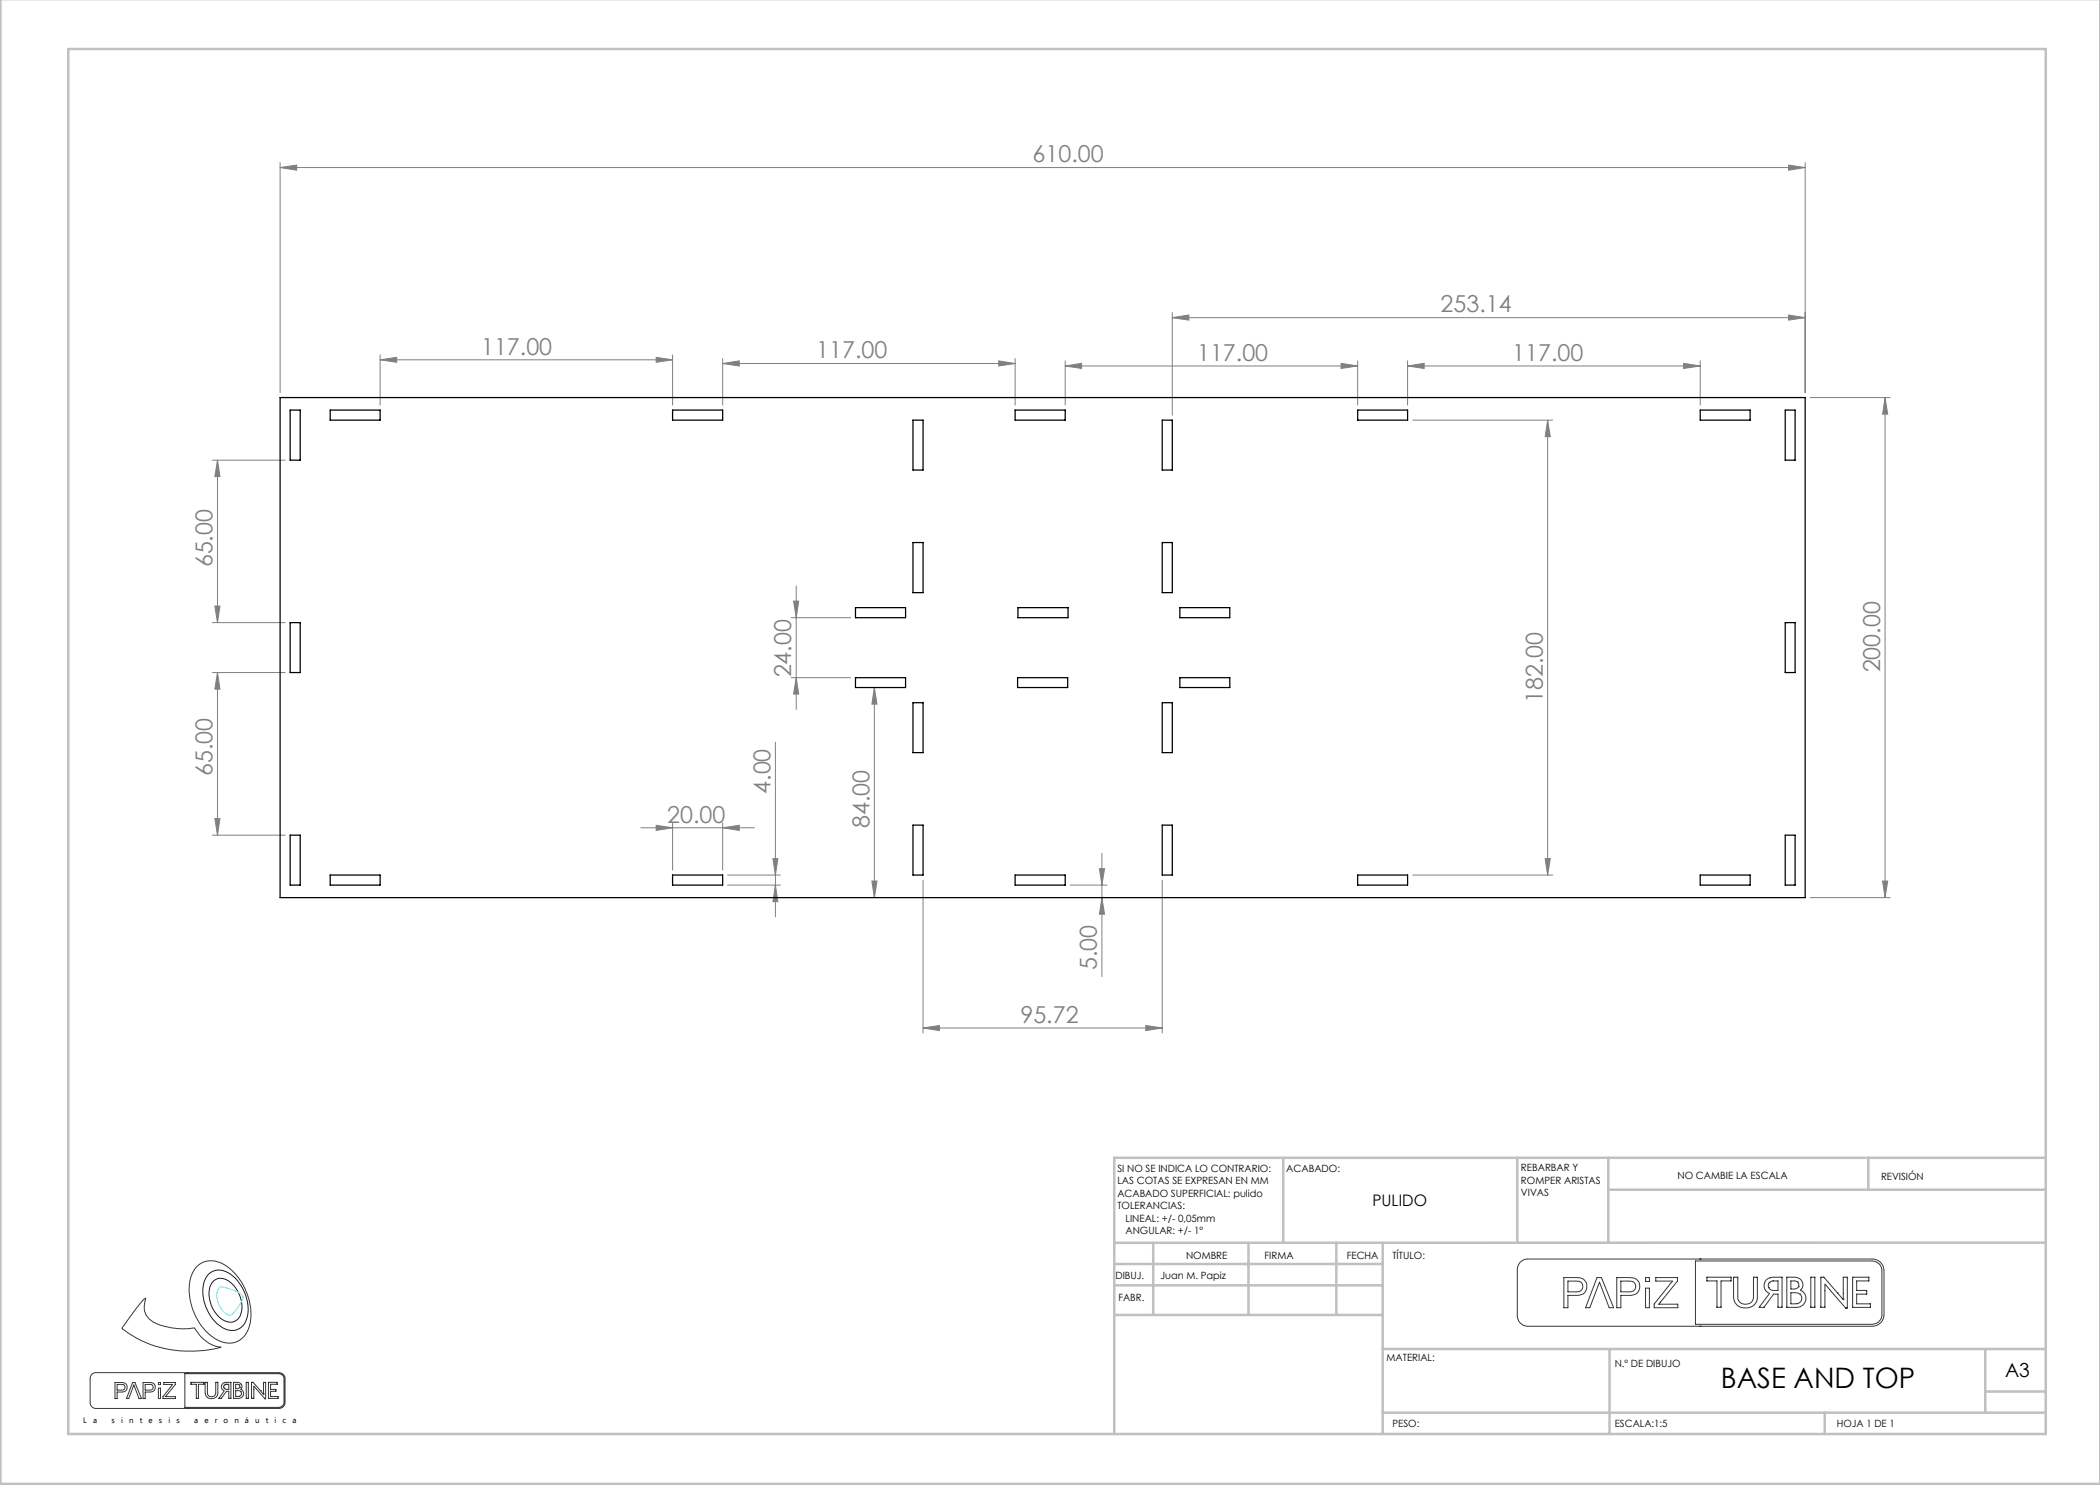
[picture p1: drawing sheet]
<svg xmlns="http://www.w3.org/2000/svg" width="420mm" height="297mm" viewBox="0 0 420 297" stroke-linecap="round" stroke-linejoin="round" font-family="sans-serif">
<path d="M41.6 255a3.3 3.3 0 0 1 4.6-.1 8.5 8.5 0 0 1 3 9.2 3.1 3.1 0 0 1-5.1 1.2 8.3 8.3 0 0 1-3-9.5zM42.8 256.1a2.75 2.75 0 0 1 3.8 .8 5.8 5.8 0 0 1 1.2 6.7 2.41 2.41 0 0 1-3.7 .1 6 6 0 0 1-1.8-7.1z" fill="none" stroke="#191924" stroke-width=".2"/>
<g fill="none" stroke="#373737" stroke-width=".2">
<path d="M28.9 259.7h.2l-.1 .5a3.6 3.6 0 0 0 2.5 4.6 14.8 14.8 0 0 0 7.4 .8 7.3 7.3 0 0 0 5.3 3.8l-2.8 .6a22.3 22.3 0 0 1-17-4.3l2.8-3.9zM39.5 253.2a4.6 4.6 0 0 1 6.1 .2 11.8 11.8 0 0 1 4.2 12.1 4.2 4.2 0 0 1-6.6 2.3 11.8 11.8 0 0 1-5-12.6l.7-1.4zM304.1 252.4l.7-.5 .5-.1h69.1a2.35 2.35 0 0 1 2.4 2.3v8.9a2.42 2.42 0 0 1-2.4 2.3h-68.8a2.17 2.17 0 0 1-2.1-2.2v-9.3l.1-.7zM312.8 255.5h2.3a1.85 1.85 0 0 1 2.2 2.3 1.83 1.83 0 0 1-2.2 1.3h-1.5v2.4h-.8zM313.6 256.2h1.5a1.12 1.12 0 0 1 1.5 1.1 1.12 1.12 0 0 1-1.5 1.1h-1.5zM319.4 255.5h.9l2.4 6h-.9l-1.9-5.1-1.9 5.1h-.9zM323.4 255.5h2.2a1.81 1.81 0 0 1 2.3 1.6 1.79 1.79 0 0 1-2.2 2h-1.5v2.4h-.8zM324.2 256.2h1.5a1.12 1.12 0 0 1 1.4 1.1 1.12 1.12 0 0 1-1.4 1.1h-1.5zM329.1 255.5h.8v.8h-.8zM329.1 257.6h.8v3.9h-.8zM331.2 255.5h4.3v.7l-3.7 4.6h3.8v.7h-4.8v-.7l3.7-4.6h-3.3zM339.1 252.2h35.3a1.99 1.99 0 0 1 2 1.9v8.9a1.99 1.99 0 0 1-2 1.9h-35.3z"/>
<path d="M340 251.8h.1M341.4 255.4h4.8v.8h-2v5.3h-.8v-5.3h-2zM346.7 255.4h.9v3.9a1.57 1.57 0 0 0 1.5 1.5 1.57 1.57 0 0 0 1.6-1.5v-3.9h.8v4a2.42 2.42 0 0 1-1.7 2.1 2.42 2.42 0 0 1-2.6-.8l-.3-.3-.2-.9zM353.2 256l.5-.3 .7-.3h2v6.1h-.8v-2.7h-.9l-1.9 2.7h-1l2.1-2.8a1.67 1.67 0 0 1-.7-2.7zM353.7 257.5h.1M353.8 256.6l-.1 .3v.6M353.8 256.6h.1M354 255.5h.1M354.5 256.2h.1M354.5 256.2h1.1v1.9h-1.2l-.7-.6M354.5 256.2l-.7 .4M357.4 255.4h1.5a1.53 1.53 0 0 1 1.5 .9 1.53 1.53 0 0 1-.3 1.8 1.79 1.79 0 0 1 1 2 1.79 1.79 0 0 1-1.9 1.4h-1.8z"/>
<path d="M359.5 256.4l.2 .3v.6M359.5 256.4l-.5-.2h-.8v1.6h.9l.6-.5M359.5 256.4h.1M359.7 257.3h.1M360 258.8h.1M360 258.8a1.09 1.09 0 0 1 .3 1.2 1.09 1.09 0 0 1-.9 .7M360 258.8l-.7-.3h-1.1v2.3l1.2-.1M360.1 258.1h.1M362.2 255.4h.8v6.1h-.8zM367.5 258.6l1.2 1.4v-.2M367.5 258.6l-2.7-3.2h-.6v6.1h.8v-4.7l4.1 4.8h.4v-6.2h-.8v4.4M367.5 258.6h.1"/>
<path d="M368.7 259.8h.1M370.5 255.4h3.3v.8h-2.5v1.9h2v.7h-2v2h2.8v.7h-3.6zM18.4 274.8l.7-.3h36.6a1.21 1.21 0 0 1 1.3 1.2v4.8a1.21 1.21 0 0 1-1.3 1.2h-36.5a1.21 1.21 0 0 1-1.2-1.1v-5zM23 276.5h1.2a.98 .98 0 0 1 1.3 .9 .98 .98 0 0 1-1.3 1h-.8v1.3h-.4zM23.4 276.9h.8a.59 .59 0 0 1 .8 .6 .59 .59 0 0 1-.8 .5h-.8zM26.5 276.5h.5l1.3 3.2h-.5l-1-2.7-1 2.7h-.5zM28.6 276.5h1.2a.98 .98 0 0 1 1.3 .9 .98 .98 0 0 1-1.2 1h-.9v1.3h-.4zM29 276.9h.8a.59 .59 0 0 1 .8 .5 .59 .59 0 0 1-.7 .6h-.9zM31.7 276.5h.4v.4h-.4zM31.7 277.6h.4v2.1h-.4zM32.8 276.5h2.3v.4l-2 2.4h2v.4h-2.5v-.4l1.9-2.4h-1.7zM37 274.7h18.7a1.03 1.03 0 0 1 1.1 1v4.8a1.09 1.09 0 0 1-1.1 1h-18.7z"/>
<path d="M37.5 274.5h.1M38.2 276.5h2.6v.4h-1.1v2.8h-.4v-2.8h-1.1zM41 276.5h.5v2a.83 .83 0 0 0 .8 .8 .83 .83 0 0 0 .8-.8v-2h.5v2a1.27 1.27 0 0 1-1.3 1.2 1.27 1.27 0 0 1-1.3-1.2zM44.4 276.8l.6-.3h1.2v3.2h-.4v-1.4h-.5l-1 1.4h-.6l1.1-1.5a.88 .88 0 0 1-.4-1.4zM44.8 277.6h.1M44.8 277.1h.1M44.8 277.1v.5M44.9 276.5h.1M45.2 276.9h.6v1h-.6l-.4-.3M45.2 276.9l-.4 .2M45.2 276.9h.1M46.7 276.5h.8a.8 .8 0 0 1 .8 .4 .8 .8 0 0 1-.1 .9 .96 .96 0 0 1 .5 1.2 .96 .96 0 0 1-1 .7h-1z"/>
<path d="M47.8 279.3h.1M47.8 277h.1M47.8 277l.1 .5M47.8 277l-.7-.1v.8h.5l.3-.2M47.9 277.5h.1M48.1 278.3a.58 .58 0 0 1 .2 .6 .58 .58 0 0 1-.5 .4M48.1 278.3l-1-.2v1.2h.7M48.1 278.3h.1M48.2 277.8h.1M49.2 276.5h.5v3.2h-.5zM52.1 278.1l-1.5-1.6h-.3v3.2h.5v-2.5l2.2 2.5h.1v-3.2h-.4v2.3M52.1 278.1h.1"/>
<path d="M52.1 278.1l.6 .7M52.7 278.8h.1M53.7 276.5h1.7v.4h-1.3v1h1.1v.4h-1.1v1h1.5v.4h-1.9zM340 265.3h.1M359.4 260.7h.1M37.5 281.7h.1"/>
</g>
<path d="M44 257.3l1.1 .3a5.5 5.5 0 0 1 3.5 1.7 6.5 6.5 0 0 1-2.6 3.8 4.2 4.2 0 0 1-2.6-4.4l.2-.9z" fill="none" stroke="#71e1e1" stroke-width=".2"/>
<g fill="none" stroke="#808080" stroke-width=".2">
<path d="M56 33.5l3.3-.5v1zM56 32.5v46M56 33.5h305M357.7 33l3.3 .5-3.3 .5zM361 32.5v46M76 72l3.3-.5v1zM76 71v10M76 72h58.5M131.2 71.5l3.3 .5-3.3 .5zM134.5 71v10M144.5 72.7l3.3-.5v1zM144.5 71.7v9.3"/>
<path d="M144.5 72.7h58.5M199.7 72.2l3.3 .5-3.3 .5zM203 71.7v9.3M213 73.2l3.3-.5v1zM213 73.2h58.5M213 72.2v8.8M234.5 63.5l3.3-.5v1zM234.5 62.5v20.5M234.5 63.5h126.5M268.2 72.7l3.3 .5-3.3 .5zM271.5 72.2v8.8M281.5 73.2l3.3-.5v1z"/>
<path d="M281.5 72.2v8.8M281.5 73.2h58.5M336.7 72.7l3.3 .5-3.3 .5zM340 72.2v8.8M357.7 63l3.3 .5-3.3 .5zM362 79.5h16M377 79.5v100M377 79.5l.5 3.3h-1zM42.5 92h14.5M43.5 92v32.5M43.5 92l.5 3.3h-1zM282.5 84h28.1"/>
<path d="M309.5 84v91M309.5 84l.6 3.3h-1.1zM159.2 117.2v24.7M42.5 124.5h14.5M42.5 134.5h14.5M43 121.2h1l-.5 3.3zM43.5 134.5v32.5M43.5 134.5l.5 3.3h-1zM158.2 135.5h11.9M158.2 123.5h11.9M158.7 120.2h1l-.5 3.3zM159.2 135.5l.5 3.3h-1z"/>
<path d="M174.9 137.5v42M174.9 137.5l.5 3.3h-1zM155.1 148.4v35M42.5 167h14.5M43 163.7h1l-.5 3.3zM128.2 165.6h22.7M131.2 165.1l3.3 .5-3.3 .5zM134.5 164.6v9.4M144.5 165.6l3.3-.5v1zM144.5 164.6v9.4M145.5 177h10.6M145.5 175h10.6"/>
<path d="M154.6 171.7h1l-.5 3.3zM155.1 177l.5 3.3h-1zM174.4 176.2h1l-.5 3.3zM184.6 176v30.6M214 177h7.4M219.9 173.7h1l-.5 3.3zM220.4 170.7v24.6M220.4 179.5l.5 3.3h-1zM232.4 176v30.6M282.5 175h28.1M309 171.7h1.1l-.6 3.3zM362 179.5h16"/>
<path d="M376.5 176.2h1l-.5 3.3zM184.6 205.6l3.3-.5v1zM184.6 205.6h47.8M229.2 205.1l3.2 .5-3.2 .5z"/>
</g>
<g fill="none" stroke="#c0c0c0" stroke-width=".5">
<path d="M.1 -.1v296.9h419.9M13.7 9.8h395.5v277h-395.5zM256.6 231.6v17M303.5 231.6v17M321.7 231.6v17M321.7 237.9h87.5M373.7 231.6v6.3M409.2 231.6h-186.4v55.2M222.8 257.1h53.7M222.8 252.8h53.7M230.6 248.6v14.4M249.7 248.6v14.4"/>
<path d="M267.3 248.6v14.4M276.5 248.6v38.2M409.2 248.5l-186.4 .1M222.8 263h53.7M276.5 269.8h132.7M321.9 269.8v17M397.1 269.8v12.7M397.1 278.3h12.1M276.5 282.5h132.7M364.9 282.5v4.3"/>
</g>
<g fill="#808080">
<path d="M336.7 72.7l3.3 .5-3.3 .5zM281.5 73.2l3.3-.5v1zM268.2 72.7l3.3 .5-3.3 .5zM213 73.2l3.3-.5v1zM199.7 72.2l3.3 .5-3.3 .5zM144.5 72.7l3.3-.5v1zM131.2 71.5l3.3 .5-3.3 .5zM76 72l3.3-.5v1zM229.2 205.1l3.2 .5-3.2 .5zM184.6 205.6l3.3-.5v1zM144.5 165.6l3.3-.5v1zM131.2 165.1l3.3 .5-3.3 .5z"/>
<path d="M56 33.5l3.3-.5v1zM357.7 33l3.3 .5-3.3 .5zM234.5 63.5l3.3-.5v1zM357.7 63l3.3 .5-3.3 .5z"/>
<path d="M155.1 177l.5 3.3h-1zM154.6 171.7h1l-.5 3.3z"/>
<path d="M159.2 135.5l.5 3.3h-1zM158.7 120.2h1l-.5 3.3z"/>
<path d="M377 79.5l.5 3.3h-1zM376.5 176.2h1l-.5 3.3zM309.5 84l.6 3.3h-1.1zM309 171.7h1.1l-.6 3.3zM43.5 92l.5 3.3h-1zM43 121.2h1l-.5 3.3zM43.5 134.5l.5 3.3h-1zM43 163.7h1l-.5 3.3zM219.9 173.7h1l-.5 3.3zM220.4 179.5l.5 3.3h-1zM174.9 137.5l.5 3.3h-1zM174.4 176.2h1l-.5 3.3z"/>
</g>
<g fill="none" stroke="#000" stroke-width=".25">
<path d="M56 79.5h305v100h-305zM58 82h2v10h-2zM66 82h10v2h-10zM134.5 82h10v2h-10zM182.6 84h2v10h-2zM203 82h10v2h-10zM232.4 84h2.1v10h-2.1zM271.5 82h10v2h-10zM340 82h10v2h-10zM357 82h2v10h-2zM182.6 108.5h2v10h-2zM232.4 108.5h2.1v10h-2.1z"/>
<path d="M58 124.5h2v10h-2zM171.1 121.5h10v2h-10zM171.1 135.5h10v2h-10zM203.5 135.5h10v2h-10zM203.6 121.5h10v2h-10zM236 121.5h10v2h-10zM236 135.5h10v2h-10zM357 124.5h2v10h-2zM182.6 140.5h2v10h-2zM232.4 140.5h2.1v10h-2.1zM58 167h2v10h-2zM66 175h10v2h-10z"/>
<path d="M134.5 175h10v2h-10zM182.6 165h2v10h-2zM203 175h10v2h-10zM232.4 165h2.1v10h-2.1zM271.5 175h10v2h-10zM340 175h10v2h-10zM357 167h2v10h-2z"/>
</g>
<text font-size="5.6" x="344.2" y="277.7">BASE AND TOP</text>
<g font-size="4.7" fill="#808080">
<text x="206.5" y="32.5">610.00</text>
<text x="288.1" y="62.5">253.14</text>
<text x="96.2" y="70.9">117.00</text>
<text x="163.3" y="71.7">117.00</text>
<text x="239.4" y="72.2">117.00</text>
<text x="302.4" y="72.2">117.00</text>
<text x="42.5" y="113.5" transform="rotate(-90 42.5 113.5)">65.00</text>
<text x="158.2" y="135.5" transform="rotate(-90 158.2 135.5)">24.00</text>
<text x="376" y="134.5" transform="rotate(-90 376 134.5)">200.00</text>
<text x="308.5" y="140.6" transform="rotate(-90 308.5 140.6)">182.00</text>
<text x="42.5" y="155.2" transform="rotate(-90 42.5 155.2)">65.00</text>
<text x="154.1" y="158.8" transform="rotate(-90 154.1 158.8)">4.00</text>
<text x="133.4" y="164.5">20.00</text>
<text x="173.9" y="165.6" transform="rotate(-90 173.9 165.6)">84.00</text>
<text x="219.4" y="194" transform="rotate(-90 219.4 194)">5.00</text>
<text x="204.1" y="204.6">95.72</text>
</g>
<text font-size="3.9" x="401" y="275.4">A3</text>
<text font-size="3.2" x="274.5" y="241.2">PULIDO</text>
<g font-size="2">
<text x="223.5" y="234.4">SI NO SE INDICA LO CONTRARIO:</text>
<text x="223.5" y="236.9">LAS COTAS SE EXPRESAN EN MM</text>
<text x="223.5" y="239.4">ACABADO SUPERFICIAL: pulido</text>
<text x="257.2" y="234.4">ACABADO:</text>
<text x="304.2" y="234.3">REBARBAR Y</text>
<text x="304.2" y="236.8">ROMPER ARISTAS</text>
<text x="304.2" y="239.3">VIVAS</text>
<text x="335.5" y="235.8">NO CAMBIE LA ESCALA</text>
<text x="376.2" y="235.9">REVISIÓN</text>
<text x="223.5" y="241.9">TOLERANCIAS:</text>
<text x="225.1" y="244.4">LINEAL: +/- 0,05mm</text>
<text x="225.1" y="246.9">ANGULAR: +/- 1º</text>
<text x="237.2" y="251.8">NOMBRE</text>
<text x="252.9" y="251.7">FIRMA</text>
<text x="269.3" y="251.7">FECHA</text>
<text x="278.5" y="251.7">TÍTULO:</text>
<text x="223.1" y="255.9">DIBUJ.</text>
<text x="232.1" y="255.9">Juan M. Papiz</text>
<text x="223.7" y="260.1">FABR.</text>
<text x="277.3" y="272.3">MATERIAL:</text>
<text x="323" y="273.4">N.º DE DIBUJO</text>
<text x="278.5" y="285.3">PESO:</text>
<text x="323" y="285.4">ESCALA:1:5</text>
<text x="367.4" y="285.4">HOJA 1 DE 1</text>
</g>
<g font-size="1.6">
<text x="16.7" y="284.6">L</text>
<text x="18.6" y="284.6">a</text>
<text x="22.3" y="284.6">s</text>
<text x="24.2" y="284.6">i</text>
<text x="25.8" y="284.6">n</text>
<text x="28" y="284.6">t</text>
<text x="29.7" y="284.6">e</text>
<text x="31.8" y="284.6">s</text>
<text x="33.7" y="284.6">i</text>
<text x="35.3" y="284.6">s</text>
<text x="38.8" y="284.6">a</text>
<text x="40.9" y="284.6">e</text>
<text x="42.9" y="284.6">r</text>
<text x="44.7" y="284.6">o</text>
<text x="46.9" y="284.6">n</text>
<text x="49" y="284.6">á</text>
<text x="51" y="284.6">u</text>
<text x="53.2" y="284.6">t</text>
<text x="54.9" y="284.6">i</text>
<text x="56.5" y="284.6">c</text>
<text x="58.5" y="284.6">a</text>
</g>
</svg>
